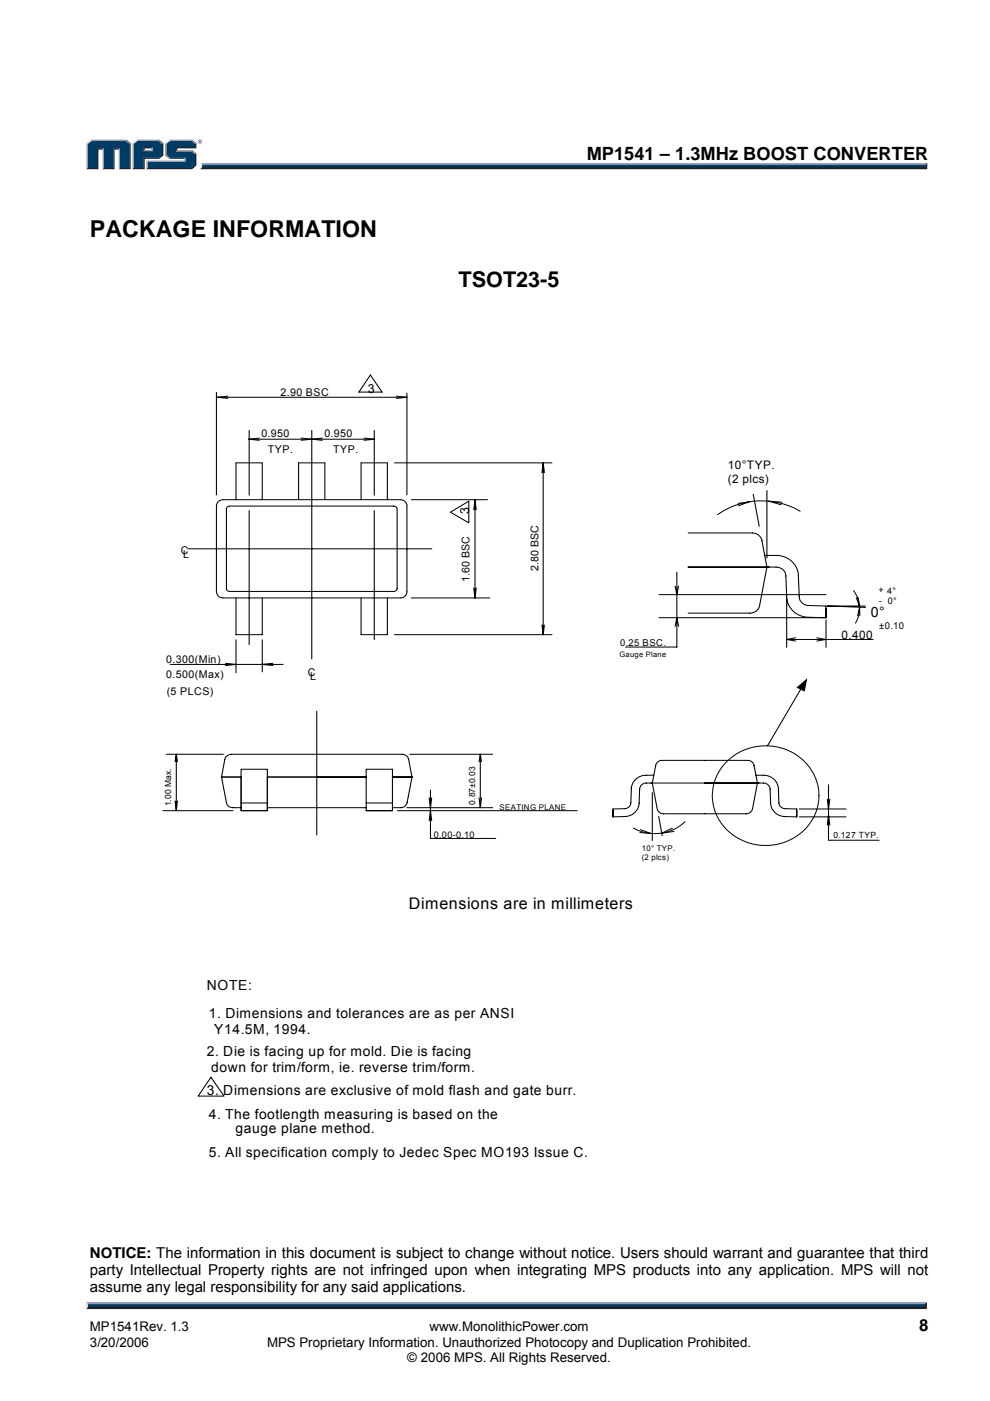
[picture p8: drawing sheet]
<svg xmlns="http://www.w3.org/2000/svg" width="210mm" height="297mm" viewBox="0 0 210 297" stroke-linecap="round" stroke-linejoin="round" font-family="sans-serif">
<path d="M42.7 34.6h153.9l-.4 .6h-153.4z" fill="#94a0b9"/>
<path d="M42.8 35.2h153.4l.4 .7h-154.3l.4-.3z" fill="#231f20"/>
<path d="M196.2 35l.4-.4v1.3l-.4-.4z" fill="#001339"/>
<path d="M42.9 35h153.3v.5h-153.4z" fill="#003b63"/>
<path d="M42.7 34.6l.2 .4-.1 .3-.2 .5h-.2a1.24 1.24 0 0 0 .3-1.2z" fill="#dcddde"/>
<path d="M30.4 32.1l.3-.3h1.3l.3 .3z" fill="#94a0b9"/>
<g fill="#003b63">
<path d="M18.6 30.5l.8-.6h7.2l.8 .6v5.1h-2v-4.1h-1.4v4.1h-2v-4.1h-1.4v4.1h-2z"/>
<path d="M28.3 30.5l.8-.6h2.2v1.3h-.9v.9h1.9v-.9h-1.3v-1.3h2.6l.8 .6v2.3l-.8 .6h-3.2v2.2h-2.1z"/>
<path d="M31.3 34.3h8v-.9h-3.2l-.9-.6v-2.3l.9-.6h4.4l.9 .6v.7h-4.1v.9h3.2l.9 .6v2.2l-.9 .7h-9.2z"/>
</g>
<path d="M35.9 29.7h4.8" fill="none" stroke="#94a0b9" stroke-width=".27"/>
<path d="M35 30.3l.9-.7 .2 .3-.8 .6z" fill="#dcddde"/>
<path d="M35.1 30.3v2.7" fill="none" stroke="#94a0b9" stroke-width=".27"/>
<path d="M35 33l.3-.2 .8 .6-.2 .3z" fill="#547194"/>
<path d="M35.9 33.5h3.4" fill="none" stroke="#001339" stroke-width=".27"/>
<g fill="#94a0b9">
<path d="M31 34h8.1v-.3l.2-.3v.9h-8z"/>
<path d="M31 34l.3 .3v1.3l-.3 .3z"/>
</g>
<path d="M37.3 31.2h4.1v-.7l.2-.2v1.2h-4v.3l-.3 .3z" fill="#001339"/>
<path d="M37.3 31.9h3.4" fill="none" stroke="#94a0b9" stroke-width=".27"/>
<path d="M40.7 31.8l.9 .7-.2 .2-.9-.6z" fill="#547194"/>
<g fill="#001339">
<path d="M31 35.9l.3-.3h9.2l.9-.7v-2.2l.2-.2v2.6l-.9 .8z"/>
<path d="M30.4 33.4h3.2l.8-.6v-2.3l.2-.2v2.7l-.9 .7h-3v2.2h-2.6l.2-.3h2.1z"/>
</g>
<path d="M33.7 29.6l.9 .7-.2 .2-.8-.6z" fill="#547194"/>
<path d="M29 29.7h4.7" fill="none" stroke="#94a0b9" stroke-width=".27"/>
<path d="M28.1 30.3l.9-.7 .1 .3-.8 .6z" fill="#dcddde"/>
<path d="M28.2 30.3v5.6" fill="none" stroke="#94a0b9" stroke-width=".27"/>
<path d="M32 31.5l.3-.3v.9l-.3-.3z" fill="#94a0b9"/>
<g fill="#001339">
<path d="M30.4 31.2h1.9l-.3 .3h-1.3v.3l-.3 .3z"/>
<path d="M27.4 30.5l.3-.2v5.6h-2.5l.2-.3h2z"/>
</g>
<path d="M26.8 29.6l.9 .7-.3 .2-.8-.6z" fill="#547194"/>
<path d="M19.2 29.7h7.6" fill="none" stroke="#94a0b9" stroke-width=".27"/>
<path d="M18.3 30.3l.9-.7 .2 .3-.8 .6z" fill="#dcddde"/>
<path d="M18.5 30.3v5.6" fill="none" stroke="#94a0b9" stroke-width=".27"/>
<path d="M20.6 31.5h1.4l-.2 .2h-.9v4.2h-2.6l.3-.3h2z" fill="#001339"/>
<path d="M21.9 31.5v4.4" fill="none" stroke="#94a0b9" stroke-width=".27"/>
<path d="M24 31.5h1.4l-.2 .2h-.9v4.2h-2.5l.2-.3h2z" fill="#001339"/>
<path d="M25.3 31.5v4.4" fill="none" stroke="#94a0b9" stroke-width=".27"/>
<path d="M40.7 29.6l.9 .7-.2 .2-.9-.6z" fill="#547194"/>
<g fill="#231f20">
<path d="M18.7 276.8h177.4l.4 .7h-178.3z"/>
<path d="M41.9 30a.45 .45 0 0 1 .9 0 .45 .45 0 0 1-.9 0zM42 30a.37 .37 0 0 0 .7 0 .37 .37 0 0 0-.7 0zM42.2 29.8l.3 .1 .1 .4-.3-.2-.1 .2zM42.3 29.9v.1h.1z"/>
</g>
<path d="M18.3 276.1h178.2l-.4 .7h-177.4z" fill="#94a0b9"/>
<path d="M196.5 276.1v1.4l-.4-.4v-.6z" fill="#001339"/>
<path d="M18.7 276.5h177.4v.6h-177.4z" fill="#003b63"/>
<path d="M18.2 276l.5 .5v.6l-.5 .4z" fill="#dcddde"/>
<g fill="none" stroke="#000" stroke-width=".22">
<path d="M78.5 79.5l2.5 3.6h-4.9zM45.9 83.2v21.7M46.1 84.2h40.2M46.1 84.2l2.2 .3M48.3 84l-2.2 .2M52.7 93.1h26.7M52.7 93.1l2.3 .3M52.8 91.3v13.7M55 92.9l-2.3 .2M63.9 92.9l4.4 .5M66.1 91.3v48.4M68.3 92.9l-4.4 .5"/>
<path d="M77.2 92.9l2.2 .2M79.4 91.3v13.7M79.4 93.1l-2.2 .3M83.7 98.1h33.3M84.1 84l2.2 .2M86.3 83.3v21.6M86.3 84.2l-2.2 .3M115.2 98.1v36.5M115.2 98.1l.2 2.1M115.2 98.1l-.3 2.1M39.9 116.4h51.6M46.2 106.4l.6-.3 .5-.2 38.1 .2 .6 .3 .3 .7v18.4a1.34 1.34 0 0 1-1.4 1.3h-37.6a1.37 1.37 0 0 1-1.4-1.3v-18.3z"/>
<path d="M48.2 107.5l.5-.2 35.1 .1 .4 .5-.1 17.2-.5 .3-35.3-.1-.3-.4v-17zM50 105.9v-7.8h5.6v7.8M52.8 108.3v28.4M63.3 105.9v-7.8h5.6v7.8M76.6 105.9v-7.8h5.5v7.8M79.4 108.3v27.3M87.2 105.9h16.2M95.5 108.6l3.9-2.3v4.6zM100.7 106v20.8M100.7 106l.3 2.1M100.7 106l-.2 2.1M145.9 113h13.6l1.2 .4a1.77 1.77 0 0 1 .8 1.2l1.1 5.6-1.5 8.2a1.98 1.98 0 0 1-2.1 1.6h-13.1"/>
<path d="M156.5 106.7l2.3-.3-2.2 .8M159.7 104.8l1.3 6.8M162.1 117.8h2.4a4.6 4.6 0 0 1 4.8 4.2l.2 4.5a1.99 1.99 0 0 0 2 1.9l3.6 .1v2.5M162.6 104v14.3M165.7 106.5l-2.7-.2 2.6 .7M50 126.8v7.8h5.6v-7.8M50 135.7v6.9M55.6 135.7v6.8M76.6 126.8v7.8h5.5v-7.8M83.7 134.6h33.3M87.2 126.8h16.6M100.5 124.7l.2 2.1"/>
<path d="M101 124.7l-.3 2.1M114.9 132.5l.3 2.1M115.4 132.5l-.2 2.1M139.7 131h35.4M139.7 126.1h35.4M143.1 132.8l.4-1.8 .4 1.8M143.1 124.3l.4 1.8 .4-1.8M143.5 121.4v15.8h-10.9M145.9 120.2h18.6a2.03 2.03 0 0 1 2.1 1.9l.2 4.5a4.6 4.6 0 0 0 4.6 4.3l3.7 .1M166.8 135.6h18.3M166.8 135.6l1.9 .3M166.8 127v10.3"/>
<path d="M168.7 135.2l-1.9 .4M173.2 135.2l1.9 .4-1.9 .3M175.1 131.4v5.9M181.9 126.7l.3 1.8-.6-1.8M182.3 130.5l-.1-1.8-.4 1.8M183.5 128.5h-8.1l8.1 .3M35.2 159.9h12.2M36.1 140.9h23.9M37.4 159.9v12l-.3-2.1M37.4 159.9l.2 1.6M37.4 159.9l-.3 1.6M47.8 140.6l2.2 .3-2.2 .2"/>
<path d="M57.8 140.6l-2.2 .3 2.2 .2M67.2 150.8v26.2M86.9 159.9h17.5M101.8 159.9v11.3M101.8 159.9l.3 1.6M101.8 159.9l-.2 1.6M169.8 146l-7.1 12.2M34.6 171.9h14.8M37.6 169.8l-.2 2.1M47 164.7l1 5.6 .2 .4 .9 .5h2M51.1 163.1h5.6v8.8h-5.6zM51.1 170.3h5.6"/>
<path d="M56.7 164.7h20.9M56.7 171.2h20.9M77.6 171.9h5.6h-5.6M77.6 170.3h5.6M77.6 171.9v-8.8h5.6v8.8M83.2 164.7h4.2M84.3 171.9h38.1M86.3 171.2h18.2M87.4 164.7l-1.1 5.5a1.38 1.38 0 0 1-1.3 1h-1.8M87.4 164.7l-.9-4-.3-.5-.8-.3h-36.4a1.43 1.43 0 0 0-1.3 1.1l-.7 3.7h4.1v7.2M91 169.2l.3 2 .2-2M91 174l.3-2.1 .2 2.1"/>
<path d="M91.3 167.5v10.3h13.8M101.6 169.2l.2 2M102.1 169.2l-.3 2M135.8 175.9l2.2 .8-2.3-.2M138.3 168v10.2M138.6 164.4h-1.6a3.1 3.1 0 0 0-3.1 2.8l-.1 3-.4 .8-.9 .5h-2.5v1.7l2.4-.1a3 3 0 0 0 3.1-2.8l.2-3.3 .4-.7 .8-.3h25a1.42 1.42 0 0 1 1.4 1.3l.1 3a3 3 0 0 0 3.1 2.8l2.4 .1M139.3 161.7l.4-.3 .6-.2h18.2a1.33 1.33 0 0 1 1.4 1.1l.7 3.7-1.1 5.6-.6 .8-.6 .1h-17.6a1.33 1.33 0 0 1-1.4-1l-1-5.5 .7-3.8zM139.7 173.1l.7 4.1M142.5 175.6l-2.2 1 2.6-.3M160.3 164.4h1.6a3.1 3.1 0 0 1 3.1 2.8l.1 3a1.34 1.34 0 0 0 1.4 1.3h2.4v1.7v-1.4M169.5 171.5h9.9M169.5 173.2h9.9"/>
<path d="M175.4 174.9l.3-2 .2 2M175.4 169.4l.3 2.1 .2-2.1M175.7 166.4v11.7h10.7M44.7 228.4l2.8 4h-5.5z"/>
</g>
<path d="M169.7 108.4a16.3 16.3 0 0 0-17.6 .7M181 125.2a6.2 6.2 0 0 1 .4 6.9M145.2 174.2a9.4 9.4 0 0 1-10.9 1.4M154 161.6a11.6 11.6 0 0 1 19.4 4.7 10.7 10.7 0 0 1-10.2 12.9h-1.4a10.8 10.8 0 0 1-10.7-11.8 10.3 10.3 0 0 1 2.9-5.8z" fill="none" stroke="#000" stroke-width=".21"/>
<path d="M168.9 145.8l2.3-2-.6 2.8z" fill="#000"/>
<text font-size="4.9" x="19" y="50.2">PACKAGE INFORMATION</text>
<text font-size="4.6" x="97.2" y="60.9">TSOT23-5</text>
<text font-size="3.9" x="124.4" y="33.9">MP1541 – 1.3MHz BOOST CONVERTER</text>
<text font-size="3.5" x="194.9" y="282.1">8</text>
<text font-size="3.4" x="86.7" y="192.6">Dimensions are in millimeters</text>
<g font-size="3.2">
<text x="19" y="266.6">NOTICE: The information in this document is subject to change without notice. Users should warrant and guarantee that third</text>
<text x="19" y="270.3">party Intellectual Property rights are not infringed upon when integrating MPS products into any application. MPS will not</text>
<text x="19" y="273.9">assume any legal responsibility for any said applications.</text>
</g>
<text font-size="3" x="184.6" y="130.9">0°</text>
<g font-size="2.9">
<text x="43.9" y="210">NOTE:</text>
<text x="44.3" y="215.8">1. Dimensions and tolerances are as per ANSI</text>
<text x="45.4" y="219.3">Y14.5M, 1994.</text>
<text x="43.9" y="224">2. Die is facing up for mold. Die is facing</text>
<text x="44.8" y="227.3">down for trim/form, ie. reverse trim/form.</text>
<text x="43.9" y="232.2">3. Dimensions are exclusive of mold flash and gate burr.</text>
<text x="44.3" y="237.3">4. The footlength measuring is based on the</text>
<text x="44.3" y="245.2">5. All specification comply to Jedec Spec MO193 Issue C.</text>
<text x="50" y="240.3">gauge plane method.</text>
</g>
<g font-size="2.8">
<text x="19" y="285.5">3/20/2006</text>
<text x="19" y="282.1">MP1541Rev. 1.3</text>
<text x="56.6" y="285.5">MPS Proprietary Information. Unauthorized Photocopy and Duplication Prohibited.</text>
<text x="91.1" y="282.1">www.MonolithicPower.com</text>
<text x="86.4" y="288.8">© 2006 MPS. All Rights Reserved.</text>
</g>
<g font-size="2.6">
<text x="78" y="83.3">3</text>
<text x="99.5" y="109.1" transform="rotate(-90 99.5 109.1)">3</text>
</g>
<g font-size="2.5">
<text x="154.3" y="99.5">10°TYP.</text>
<text x="154.3" y="102.5">(2 plcs)</text>
<text x="178.4" y="135.5">0.400</text>
</g>
<g font-size="2.3">
<text x="59.5" y="83.9">2.90 BSC</text>
<text x="55.4" y="92.7">0.950</text>
<text x="68.8" y="92.7">0.950</text>
<text x="56.8" y="96">TYP.</text>
<text x="70.7" y="96">TYP.</text>
<text x="38.3" y="117.4">C</text>
<text x="38.8" y="118.2">L</text>
<text x="99.5" y="123.3" transform="rotate(-90 99.5 123.3)">1.60 BSC</text>
<text x="114.2" y="121.1" transform="rotate(-90 114.2 121.1)">2.80 BSC</text>
<text x="35.2" y="140.7">0.300(Min)</text>
<text x="35.2" y="143.8">0.500(Max)</text>
<text x="65.3" y="143.3">C</text>
<text x="35.4" y="147.3">(5 PLCS)</text>
<text x="65.8" y="144.2">L</text>
</g>
<g font-size="2">
<text x="131.5" y="137">0.25 BSC.</text>
<text x="186.4" y="133.4">±0.10</text>
</g>
<g font-size="1.9">
<text x="186.2" y="125.8">+ 4°</text>
<text x="186.4" y="128">- 0°</text>
<text x="92" y="177.6">0.00-0.10</text>
</g>
<g font-size="1.8">
<text x="36.3" y="170.9" transform="rotate(-90 36.3 170.9)">1.00 Max.</text>
<text x="100.8" y="170.6" transform="rotate(-90 100.8 170.6)">0.87±0.03</text>
<text x="176.7" y="177.8">0.127 TYP.</text>
</g>
<g font-size="1.7">
<text x="105.9" y="171.7">SEATING PLANE</text>
<text x="136.1" y="182.4">(2 plcs)</text>
<text x="136.1" y="180.4">10° TYP.</text>
</g>
<text font-size="1.6" x="131.3" y="139.3">Gauge Plane</text>
</svg>
